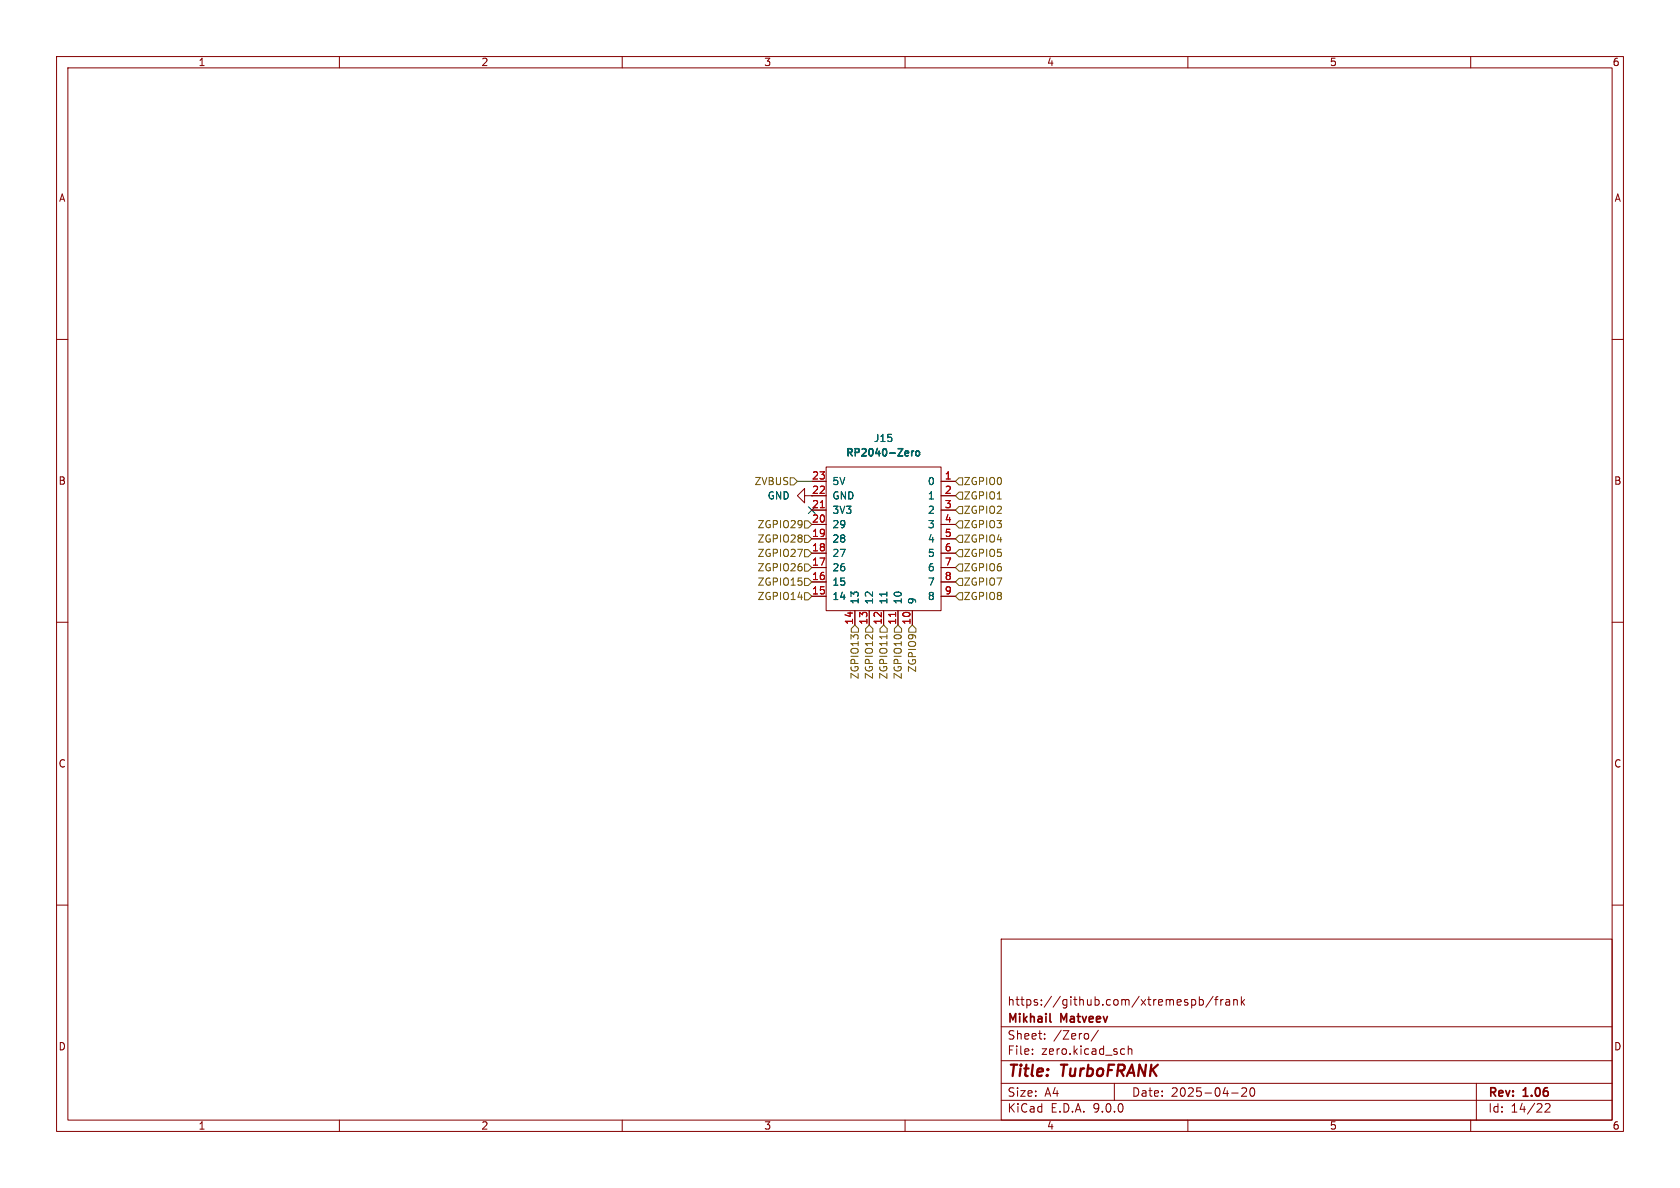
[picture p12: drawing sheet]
<svg xmlns="http://www.w3.org/2000/svg" width="297mm" height="210mm" viewBox="0 0 297 210" stroke-linecap="round" stroke-linejoin="round" font-family="sans-serif">
<g fill="none" stroke="#840000" stroke-width=".18">
<path d="M10 10h277v190h-277zM12 12h273v186h-273zM60 10v2M110 10v2M160 10v2M210 10v2M260 10v2M10 60h2M285 60h2M142.2 87.6v-1.2l-1.2 1.2 1.2 1.3v-1.3h3.8M143.5 85.1h2.5M143.5 90.2h2.5"/>
<path d="M143.5 92.7h2.5M143.5 95.3h2.5M143.5 97.8h2.5M146 82.6h20.4v25.4h-20.4zM166.4 85.1h2.5M166.4 87.6h2.5M166.4 90.2h2.5M166.4 92.7h2.5M166.4 95.3h2.5M166.4 97.8h2.5M10 110h2M143.5 100.3h2.5"/>
<path d="M143.5 102.9h2.5M143.5 105.4h2.5M151.1 108v2.5M153.7 108v2.5M156.2 108v2.5M158.7 108v2.5M161.3 108v2.5M166.4 100.3h2.5M166.4 102.9h2.5M166.4 105.4h2.5M285 110h2M10 160h2"/>
<path d="M177 166h108v32h-108zM210.7 176.8l.4-.1 .3 .3v.4l-.2 .2h-.5M212 176.8l.5-.1 .2 .3v.4l-.1 .2h-.6M212 176.2v1.5M214.5 176.1l-1.3 2M214.7 176.7h.6M215.3 176.2l-.3 .2v1.3M215.8 176.7v1M216.2 176.7l-.2 .1-.2 .2M216.7 176.8h.6l.1 .9M217.4 177.1h-.5a.29 .29 0 0 0-.2 .3 .29 .29 0 0 0 .2 .3l.5-.1M218.1 176.8l.2-.1 .4 .1v.9"/>
<path d="M218.1 176.7v1M219.5 176.2v1.5M219.6 177.1l.4 .6M220 176.7l-.5 .6M285 160h2M60 198v2M110 198v2M160 198v2M177 194.5h108M177 191.5h108M177 187.5h108M177 181.5h108"/>
<path d="M182.5 186.3v.1M182.5 185.5v.1M184.7 183.6v.1M184.7 182.8v.1M192.4 182.8v.8M194.2 182.1l-1.3 2M197 191.5v3M198.4 185.4l.4 .1M198.8 186.3l-.4 .1M199.5 185.5l.2-.1 .3 .1 .1 .9M199.5 184.9v1.5M210 198v2"/>
<path d="M217.7 193.2h1.2M219.5 192.4l.6-.1 .2 .1 .1 .3-.9 1.1h.9M221.1 192.4l.2-.1a.81 .81 0 0 1 .6 .6 .81 .81 0 0 1-.3 .8l-.1 .1a.81 .81 0 0 1-.4-1.4zM260 198v2M261 191.5v6.5M273.2 195.2l.5-.1 .3 .1v.3l-.9 1.1h.9"/>
</g>
<path d="M185.6 180.5l.2 .2" fill="none" stroke="#840000" stroke-width=".3"/>
<path d="M145 89.8h.7M158.3 108.3v.7" fill="none" stroke="#a90000" stroke-width=".18"/>
<path d="M156.8 104.7v.7" fill="none" stroke="#006464" stroke-width=".18"/>
<path d="M161.2 79.7v.9M161.5 79.7l-.3 .3M162 79.8l.3-.1 .3 .3v.3l-.3 .3-.3-.1-.1-.2z" fill="none" stroke="#006464" stroke-width=".25"/>
<g fill="none" stroke="#725600" stroke-width=".18">
<path d="M139.7 84.5h.6l.7 .6-.7 .6h-.6zM142.2 99.7h.7l.6 .6-.6 .7h-.7zM142.2 97.2h.7l.6 .6-.6 .6h-.7zM142.2 94.6h.7l.6 .7-.6 .6h-.7zM142.2 92.1h.7l.6 .6-.6 .6h-.7zM169.5 89.5h.7v1.3h-.7l-.6-.6zM169.5 84.5h.7v1.2h-.7l-.6-.6zM169.5 87h.7v1.3h-.7l-.6-.7zM169.5 92.1h.7v1.2h-.7l-.6-.6zM169.5 94.6h.7v1.3h-.7l-.6-.6zM169.5 97.2h.7v1.2h-.7l-.6-.6zM169.5 99.7h.7v1.3h-.7l-.6-.7z"/>
<path d="M142.2 102.2h.7l.6 .7-.6 .6h-.7zM142.2 104.8h.7l.6 .6-.6 .6h-.7zM151.1 110.5l.7 .6v.7h-1.3v-.7zM153.7 110.5l.6 .6v.7h-1.3v-.7zM156.2 110.5l.6 .6v.7h-1.2v-.7zM156.8 112.2v.7M158.7 110.5l.7 .6v.7h-1.3v-.7zM161.3 110.5l.6 .6v.7h-1.2v-.7zM169.5 102.2h.7v1.3h-.7l-.6-.6zM169.5 104.8h.7v1.2h-.7l-.6-.6z"/>
</g>
<path d="M141 85.1h2.5" fill="none" stroke="#009600" stroke-width=".18"/>
<path d="M142.9 89.6l1.2 1.2M144.1 89.6l-1.2 1.2" fill="none" stroke="#000084" stroke-width=".18"/>
<g font-size="2.8" fill="#840000">
<text x="178" y="190.9">Title:</text>
<text x="187.7" y="190.9">TurboFRANK</text>
</g>
<g font-size="2.1" fill="#840000">
<text x="178" y="178">https://github.com/xtremespb/frank</text>
<text x="178" y="184">Sheet:</text>
<text x="178" y="181.2">Mikhail</text>
<text x="186.2" y="184">/Zero/</text>
<text x="187.6" y="181.2">Matveev</text>
<text x="178" y="186.7">File:</text>
<text x="184.1" y="186.7">zero.kicad_sch</text>
<text x="178" y="196.9">KiCad</text>
<text x="178" y="194.1">Size:</text>
<text x="184.7" y="194.1">A4</text>
<text x="185.7" y="196.9">E.D.A.</text>
<text x="193.3" y="196.9">9.0.0</text>
<text x="200" y="194.1">Date:</text>
<text x="207" y="194.1">2025-04-20</text>
<text x="263" y="194.3">Rev:</text>
<text x="263" y="196.9">Id:</text>
<text x="267.1" y="196.9">14/22</text>
<text x="269.4" y="194.3">1.06</text>
</g>
<g font-size="1.8" fill="#840000">
<text x="35" y="11.9">1</text>
<text x="85" y="11.9">2</text>
<text x="135" y="11.9">3</text>
<text x="185" y="11.9">4</text>
<text x="235" y="11.9">5</text>
<text x="285" y="11.9">6</text>
<text x="10.3" y="35.9">A</text>
<text x="285.3" y="35.9">A</text>
<text x="10.3" y="85.9">B</text>
<text x="143.5" y="87.4">22</text>
<text x="285.3" y="85.9">B</text>
<text x="10.3" y="135.9">C</text>
<text x="285.3" y="135.9">C</text>
<text x="10.3" y="185.9">D</text>
<text x="285.3" y="185.9">D</text>
<text x="35" y="199.9">1</text>
<text x="85" y="199.9">2</text>
<text x="135" y="199.9">3</text>
<text x="185" y="199.9">4</text>
<text x="235" y="199.9">5</text>
<text x="285" y="199.9">6</text>
</g>
<g font-size="1.8" fill="#006464">
<text x="149.4" y="81">RP2040-Zero</text>
<text x="154.4" y="78.3">J15</text>
<text x="135.6" y="88.5">GND</text>
<text x="147.1" y="86">5V</text>
<text x="147.1" y="88.5">GND</text>
<text x="163.9" y="86">0</text>
<text x="163.9" y="88.5">1</text>
<text x="147.1" y="91">3V3</text>
<text x="147.1" y="93.6">29</text>
<text x="163.9" y="91">2</text>
<text x="163.9" y="93.6">3</text>
<text x="147.1" y="96.1">28</text>
<text x="147.1" y="98.7">27</text>
<text x="147.1" y="101.2">26</text>
<text x="163.9" y="96.1">4</text>
<text x="163.9" y="98.7">5</text>
<text x="163.9" y="101.2">6</text>
<text x="147.1" y="103.7">15</text>
<text x="147.1" y="106.3">14</text>
<text x="152" y="106.9" transform="rotate(-90 152 106.9)">13</text>
<text x="154.5" y="106.9" transform="rotate(-90 154.5 106.9)">12</text>
<text x="157.1" y="106.9" transform="rotate(-90 157.1 106.9)">11</text>
<text x="159.6" y="106.9" transform="rotate(-90 159.6 106.9)">10</text>
<text x="162.2" y="106.9" transform="rotate(-90 162.2 106.9)">9</text>
<text x="163.9" y="103.7">7</text>
<text x="163.9" y="106.3">8</text>
</g>
<g font-size="1.8" fill="#725600">
<text x="133.3" y="86">ZVBUS</text>
<text x="170.3" y="86">ZGPIO0</text>
<text x="170.3" y="88.5">ZGPIO1</text>
<text x="133.8" y="93.6">ZGPIO29</text>
<text x="170.3" y="91">ZGPIO2</text>
<text x="170.3" y="93.6">ZGPIO3</text>
<text x="133.8" y="101.2">ZGPIO26</text>
<text x="133.8" y="98.7">ZGPIO27</text>
<text x="133.8" y="96.1">ZGPIO28</text>
<text x="170.3" y="96.1">ZGPIO4</text>
<text x="170.3" y="98.7">ZGPIO5</text>
<text x="170.3" y="101.2">ZGPIO6</text>
<text x="133.8" y="103.7">ZGPIO15</text>
<text x="133.8" y="106.3">ZGPIO14</text>
<text x="170.3" y="103.7">ZGPIO7</text>
<text x="170.3" y="106.3">ZGPIO8</text>
<text x="162.2" y="119" transform="rotate(-90 162.2 119)">ZGPIO9</text>
<text x="152" y="120.2" transform="rotate(-90 152 120.2)">ZGPIO13</text>
<text x="154.5" y="120.2" transform="rotate(-90 154.5 120.2)">ZGPIO12</text>
<text x="157.1" y="120.2" transform="rotate(-90 157.1 120.2)">ZGPIO11</text>
<text x="159.6" y="120.2" transform="rotate(-90 159.6 120.2)">ZGPIO10</text>
</g>
<g font-size="1.8" fill="#a90000">
<text x="143.5" y="84.8">23</text>
<text x="143.5" y="89.9">21</text>
<text x="166.9" y="84.8">1</text>
<text x="166.9" y="87.4">2</text>
<text x="166.9" y="89.9">3</text>
<text x="143.5" y="92.5">20</text>
<text x="143.5" y="95">19</text>
<text x="166.9" y="92.5">4</text>
<text x="166.9" y="95">5</text>
<text x="143.5" y="97.5">18</text>
<text x="143.5" y="100.1">17</text>
<text x="166.9" y="97.5">6</text>
<text x="166.9" y="100.1">7</text>
<text x="143.5" y="102.6">16</text>
<text x="143.5" y="105.2">15</text>
<text x="166.9" y="102.6">8</text>
<text x="166.9" y="105.2">9</text>
<text x="150.9" y="110.5" transform="rotate(-90 150.9 110.5)">14</text>
<text x="153.4" y="110.5" transform="rotate(-90 153.4 110.5)">13</text>
<text x="156" y="110.5" transform="rotate(-90 156 110.5)">12</text>
<text x="158.5" y="110.5" transform="rotate(-90 158.5 110.5)">11</text>
<text x="161" y="110.5" transform="rotate(-90 161 110.5)">10</text>
</g>
</svg>
